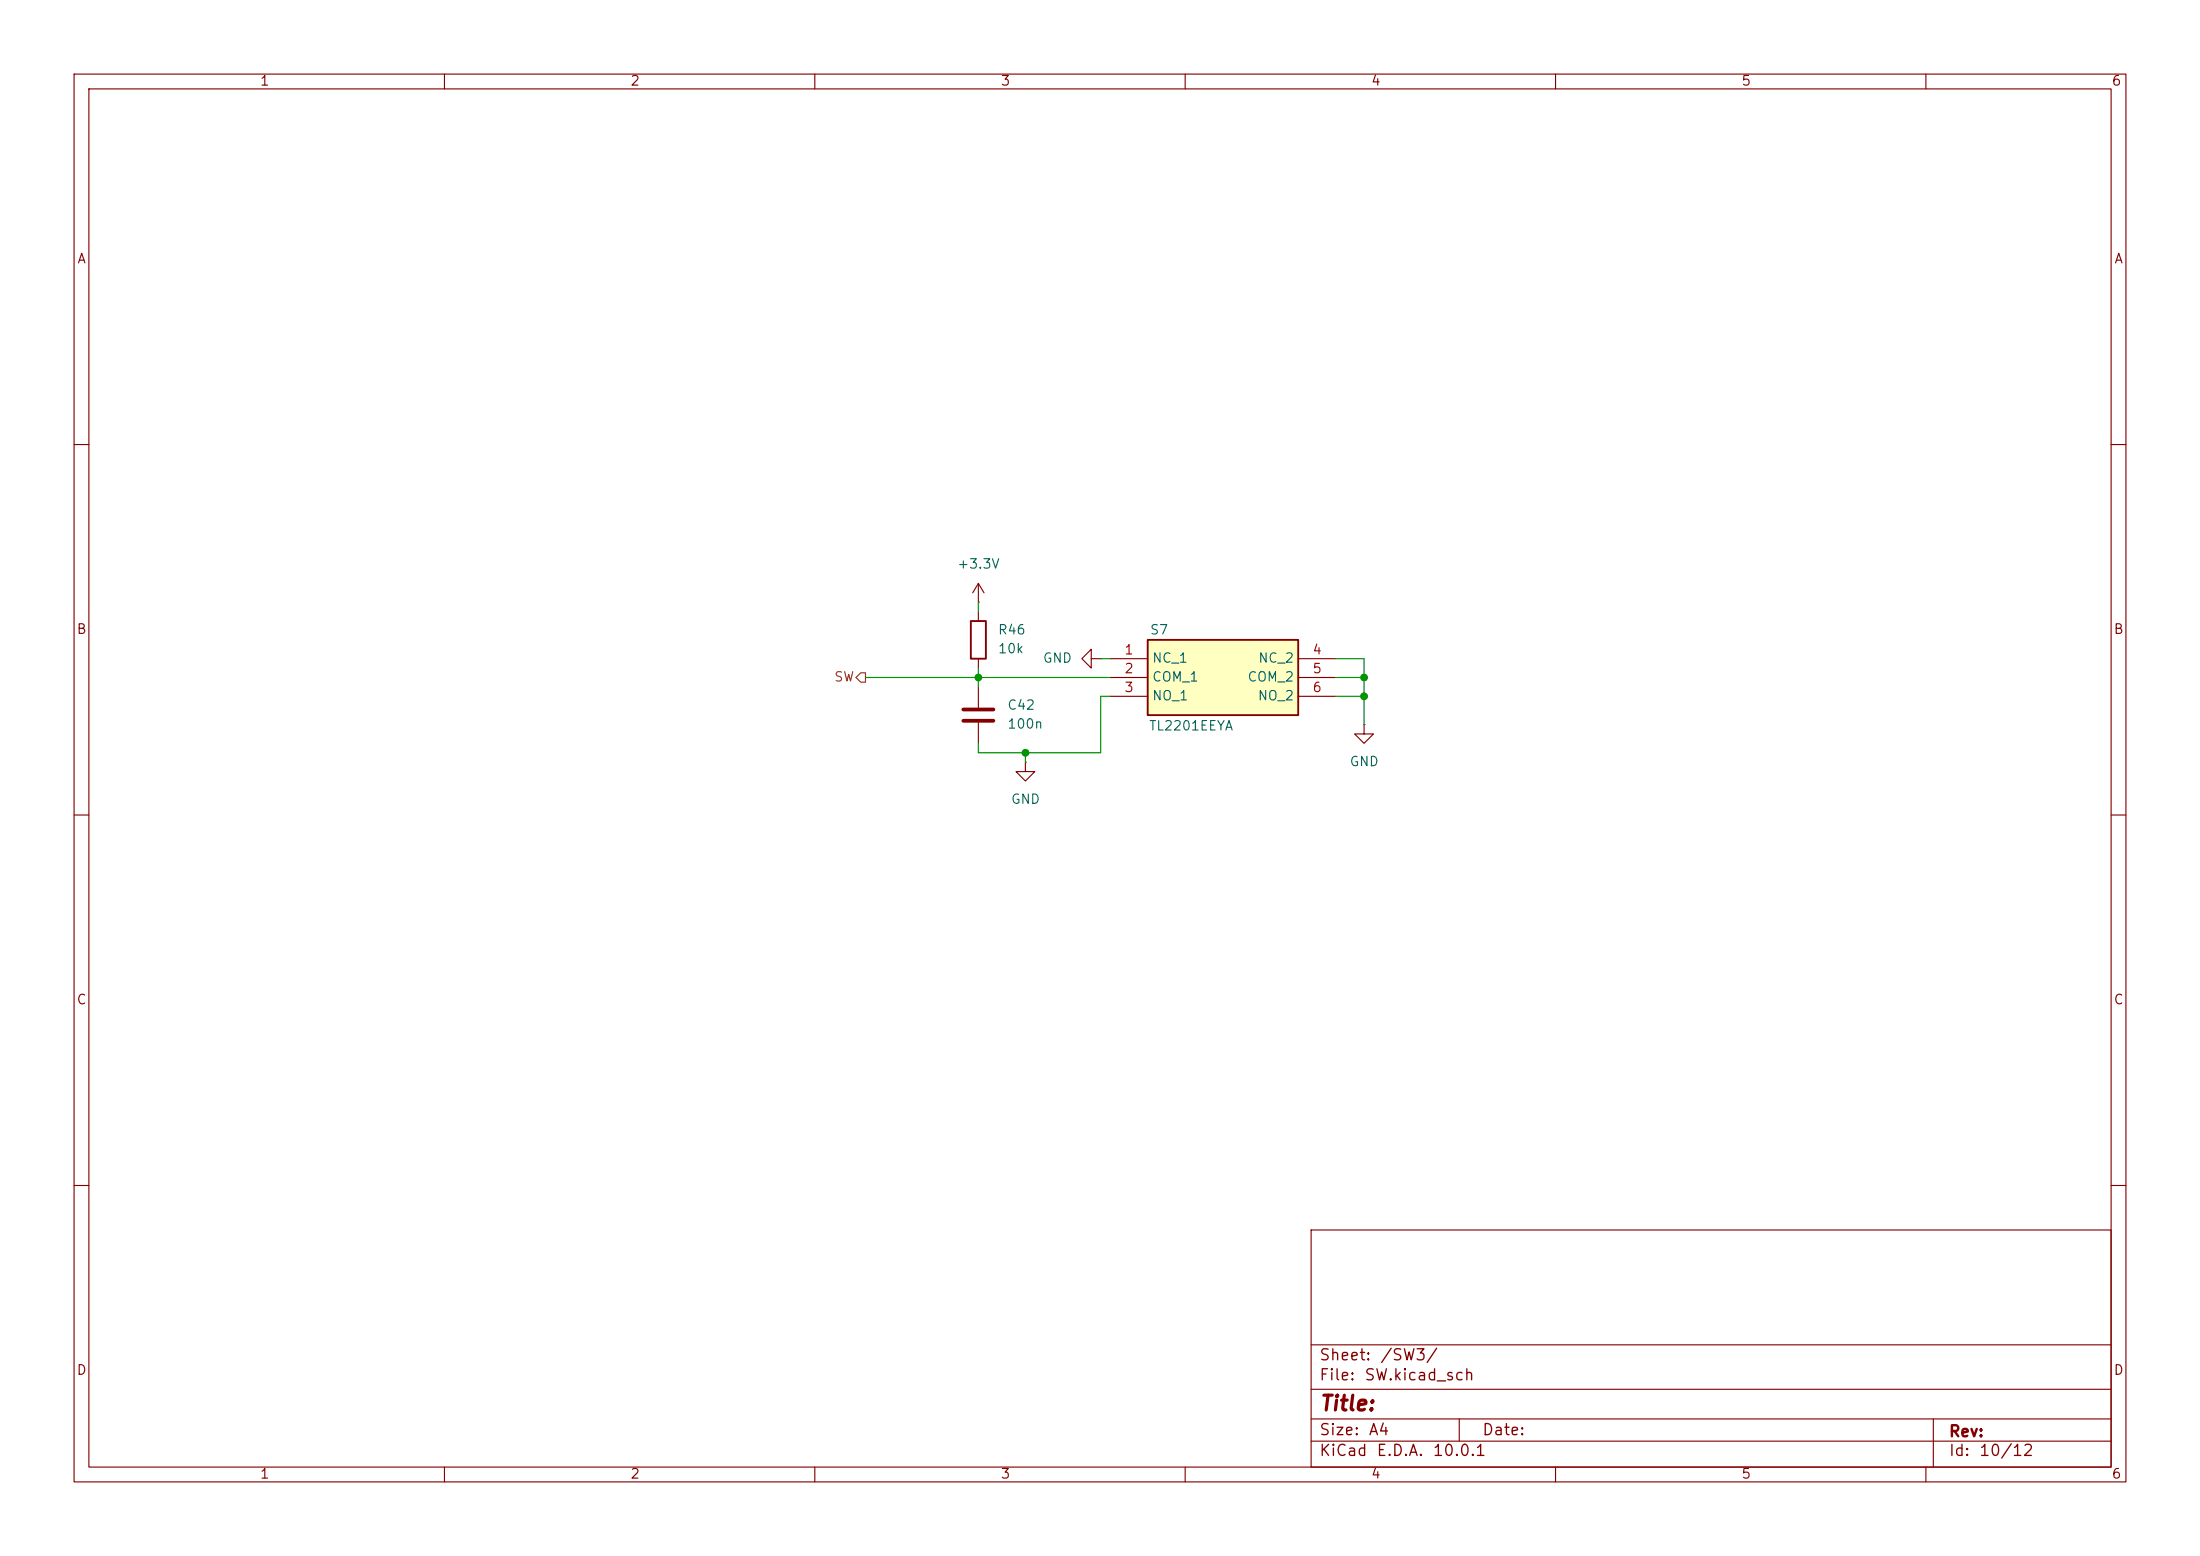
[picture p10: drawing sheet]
<svg xmlns="http://www.w3.org/2000/svg" width="297mm" height="210mm" viewBox="0 0 297 210" stroke-linecap="round" stroke-linejoin="round" font-family="sans-serif">
<g fill="none" stroke="#840000" stroke-width=".15">
<path d="M10 10h277v190h-277zM12 12h273v186h-273zM60 10v2M110 10v2M160 10v2M210 10v2M260 10v2M10 60h2M285 60h2M132.1 92.7v2.8M132.1 97.5v2.8M147.3 88.9v-1.3l-1.3 1.3 1.3 1.3v-1.3h1.3"/>
<path d="M148.6 88.9h.1M10 110h2M138.4 102.9v1.2h1.3l-1.3 1.3-1.2-1.3h1.2M138.4 102.9h.1M285 110h2M10 160h2M177 166h108v32h-108zM285 160h2M60 198v2M110 198v2M160 198v2M177 194.5h108"/>
<path d="M177 191.5h108M177 187.5h108M177 181.5h108M197 191.5v3M210 198v2M260 198v2M261 191.5v6.5"/>
</g>
<path d="M130 95.8h4.1M130 97.3h4.1" fill="none" stroke="#840000" stroke-width=".51"/>
<path d="M154.9 86.4h20.4v10.1h-20.4z" fill="#ffffc2"/>
<path d="M131.1 83.8h2v5.1h-2zM154.9 86.4h20.4v10.1h-20.4z" fill="none" stroke="#840000" stroke-width=".25"/>
<g fill="none" stroke="#840000" stroke-width=".15">
<path d="M132.1 78.7v2.6M132.1 78.7l-.8 1.3M132.1 78.7l.7 1.3M132.1 81.3h.1M132.1 82.6v1.2M132.1 88.9v1.3M149.9 88.9h5M149.9 91.4h5M149.9 94h5M175.3 88.9h5M175.3 91.4h5M175.3 94h5"/>
<path d="M184.1 97.8v1.3h1.3l-1.3 1.2-1.2-1.2h1.2M184.1 97.8h.1"/>
</g>
<path d="M116.2 90.8h.6v1.3h-.6l-.6-.7z" fill="none" stroke="#725600" stroke-width=".15"/>
<path d="M116.8 91.4h33.1M132.1 81.3v1.3M132.1 90.2v2.5M148.6 88.9h1.3M149.9 94h-1.3v7.6h-16.5v-1.3M180.3 91.4h3.8M180.3 88.9h3.8v8.9M180.3 94h3.8M138.4 101.6v1.3" fill="none" stroke="#009600" stroke-width=".15"/>
<g fill="#009600" stroke="#009600" stroke-width=".14">
<circle cx="138.4" cy="101.6" r=".46"/>
<circle cx="132.1" cy="91.4" r=".46"/>
<circle cx="184.1" cy="91.4" r=".46"/>
<circle cx="184.1" cy="94" r=".46"/>
</g>
<text font-size="2" fill="#840000" x="178" y="190.9">Title:</text>
<g font-size="1.5" fill="#840000">
<text x="178" y="184">Sheet:</text>
<text x="186.2" y="184">/SW3/</text>
<text x="178" y="186.7">File:</text>
<text x="184.1" y="186.7">SW.kicad_sch</text>
<text x="178" y="196.9">KiCad</text>
<text x="178" y="194.1">Size:</text>
<text x="184.7" y="194.1">A4</text>
<text x="185.7" y="196.9">E.D.A.</text>
<text x="193.3" y="196.9">10.0.1</text>
<text x="200" y="194.1">Date:</text>
<text x="263" y="194.3">Rev:</text>
<text x="263" y="196.9">Id:</text>
<text x="267.1" y="196.9">10/12</text>
</g>
<g font-size="1.3" fill="#840000">
<text x="35" y="11.9">1</text>
<text x="85" y="11.9">2</text>
<text x="135" y="11.9">3</text>
<text x="185" y="11.9">4</text>
<text x="235" y="11.9">5</text>
<text x="285" y="11.9">6</text>
<text x="10.3" y="35.9">A</text>
<text x="285.3" y="35.9">A</text>
<text x="10.3" y="85.9">B</text>
<text x="285.3" y="85.9">B</text>
<text x="10.3" y="135.9">C</text>
<text x="285.3" y="135.9">C</text>
<text x="10.3" y="185.9">D</text>
<text x="285.3" y="185.9">D</text>
<text x="35" y="199.9">1</text>
<text x="85" y="199.9">2</text>
<text x="135" y="199.9">3</text>
<text x="185" y="199.9">4</text>
<text x="235" y="199.9">5</text>
<text x="285" y="199.9">6</text>
</g>
<g font-size="1.3" fill="#006464">
<text x="129.1" y="77.1">+3.3V</text>
<text x="134.6" y="88.5">10k</text>
<text x="134.6" y="86">R46</text>
<text x="140.7" y="89.8">GND</text>
<text x="155.2" y="86">S7</text>
<text x="155.4" y="89.8">NC_1</text>
<text x="169.8" y="89.8">NC_2</text>
<text x="155.4" y="92.3">COM_1</text>
<text x="155.4" y="94.8">NO_1</text>
<text x="168.3" y="92.3">COM_2</text>
<text x="169.7" y="94.8">NO_2</text>
<text x="135.9" y="98.7">100n</text>
<text x="135.9" y="96.1">C42</text>
<text x="155" y="98.9">TL2201EEYA</text>
<text x="182.1" y="103.7">GND</text>
<text x="136.4" y="108.8">GND</text>
</g>
<g font-size="1.3" fill="#a90000">
<text x="151.7" y="88.6">1</text>
<text x="177.1" y="88.6">4</text>
<text x="151.7" y="91.2">2</text>
<text x="151.7" y="93.7">3</text>
<text x="177.1" y="91.2">5</text>
<text x="177.1" y="93.7">6</text>
</g>
<text font-size="1.3" fill="#725600" x="112.5" y="92.3">SW</text>
</svg>
